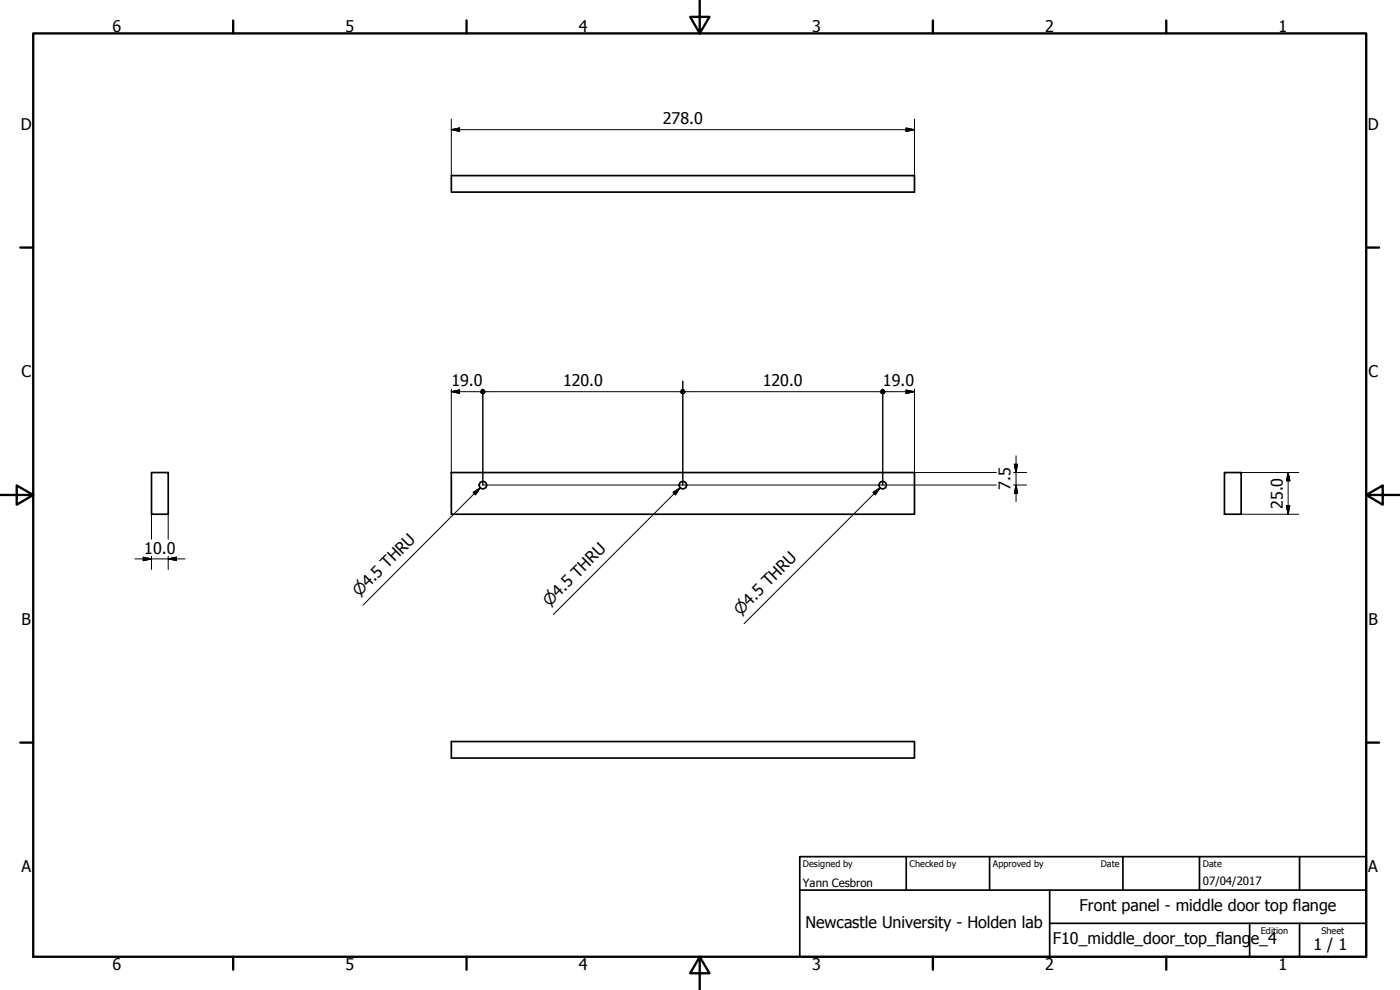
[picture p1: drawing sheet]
<svg xmlns="http://www.w3.org/2000/svg" width="420mm" height="297mm" viewBox="0 0 420 297" stroke-linecap="round" stroke-linejoin="round" font-family="sans-serif">
<!-- layer: Visible (ISO) -->
<g fill="none" stroke="#000" stroke-width=".51">
<path d="M135.4 52.7h139v4.9h-139zM45.5 141.8h5v12.5h-5zM135.4 141.8h139v12.5h-139zM367.5 141.8h5v12.5h-5zM135.4 222.5h139v4.9h-139z"/>
<circle cx="144.9" cy="145.6" r="1.11"/>
<circle cx="204.9" cy="145.6" r="1.11"/>
<circle cx="264.9" cy="145.6" r="1.11"/>
</g>
<!-- layer: Border (ISO) -->
<g fill="none" stroke="#000" stroke-width=".7">
<path d="M10 10h400v277.1h-400zM70 6.1v3.9M140 6.1v3.9M210 0v10l-2.9-4.9h5.8l-2.9 4.9M280 6.1v3.9M350 6.1v3.9M6.1 74.3h3.9M410 74.3h3.9M0 148.5h10l-5-2.8v5.7l5-2.9M410 148.5l5 2.9v-5.7l-5 2.8h10M6.1 222.8h3.9M410 222.8h3.9"/>
<path d="M70 287.1v3.8M140 287.1v3.8M210 287.1l2.9 4.9h-5.8l2.9-4.9v9.9M280 287.1v3.8M350 287.1v3.8"/>
</g>
<!-- layer: Title (ISO) -->
<path d="M240 257h170v30.1h-170zM272 257v10.1M297 257v10.1M337 257v10.1M360 257v10.1M390 257v10.1M240 267.1h170M315 277h95M315 267.1v20M375 277v10.1M390 277v10.1" fill="none" stroke="#000" stroke-width=".51"/>
<!-- layer: Dimension (ISO) -->
<g fill="none" stroke="#000" stroke-width=".3">
<path d="M135.4 38.9l2.5-.5v1zM135.4 35.7v17M135.4 38.9h139M271.9 38.4l2.5 .5-2.5 .5zM274.4 35.7v17M135.4 117.5l2.5-.5v1zM135.4 117.5h8.9M135.4 116.8v25M144.9 116.8v28.7h154.1M145.5 117.5h58.8M204.9 114.3v31.2M205.5 117.5h58.8"/>
<path d="M264.9 116.8v28.7M265.6 117.5h8.8M271.9 117l2.5 .5-2.5 .5zM274.4 116.8v25h24.6M304.4 139.3h1l-.5 2.5zM304.9 136.8v13.7M45.5 154.3v7.5M50.5 154.3v7.5M304.2 141.8h3.9M304.2 145.5h3.9M304.9 145.5l.5 2.5h-1zM372.5 154.3h17.3"/>
<path d="M372.5 141.8h17.3M386.1 151.8h1l-.5 2.5zM386.6 141.8l.5 2.5h-1zM386.6 141.8v12.5M40.5 167.7h15M43 167.2l2.5 .5-2.5 .5zM45.5 166.9v4M50.5 167.7l2.5-.5v1zM50.5 166.9v4"/>
</g>
<g fill="#000" stroke="#000" stroke-width=".3">
<path d="M135.4 38.9l2.5-.5zM135.4 38.9l2.5-.5v1zM271.9 39.4l2.5-.5zM271.9 38.4l2.5 .5-2.5 .5zM135.4 117.5l2.5-.5zM135.4 117.5l2.5-.5v1zM144.9 116.9l.5 .2 .1 .4zM144.5 117.1l.4-.2 .6 .6zM144.5 117.1l1 .4h-1.2zM144.3 117.5h1.2l-1 .5zM144.5 118l1-.5-.6 .7zM144.9 118.2l.6-.7-.1 .5z"/>
<path d="M145.5 117.5l-.1 .5zM204.9 116.9l.5 .2 .1 .4zM204.5 117.1l.4-.2 .6 .6zM204.5 117.1l1 .4h-1.2zM204.3 117.5h1.2l-1 .5zM204.5 118l1-.5-.6 .7zM204.9 118.2l.6-.7-.1 .5zM205.5 117.5l-.1 .5zM264.9 116.9l.5 .2 .2 .4zM264.5 117.1l.4-.2 .7 .6zM264.5 117.1l1.1 .4h-1.3zM264.3 117.5h1.3l-1.1 .5z"/>
<path d="M264.5 118l1.1-.5-.7 .7zM264.9 118.2l.7-.7-.2 .5zM265.6 117.5l-.2 .5zM271.9 118l2.5-.5zM271.9 117l2.5 .5-2.5 .5zM304.4 139.3l.5 2.5zM304.4 139.3h1l-.5 2.5zM304.9 145.5l.5 2.5zM304.9 145.5l.5 2.5h-1zM386.1 151.8l.5 2.5zM386.1 151.8h1l-.5 2.5zM386.6 141.8l.5 2.5z"/>
<path d="M386.6 141.8l.5 2.5h-1zM43 168.2l2.5-.5zM43 167.2l2.5 .5-2.5 .5zM50.5 167.7l2.5-.5zM50.5 167.7l2.5-.5v1z"/>
</g>
<!-- layer: Symbol (ISO) -->
<path d="M142 147.8l2.1-1.4-1.4 2zM144.1 146.4l-35.1 35.1M202 147.8l2.1-1.4-1.4 2zM204.1 146.4l-38 38M262 147.8l2.1-1.4-1.4 2zM264.1 146.4l-40.8 40.7" fill="none" stroke="#000" stroke-width=".3"/>
<path d="M144.1 146.4l-1.4 2zM142 147.8l2.1-1.4-1.4 2zM204.1 146.4l-1.4 2zM202 147.8l2.1-1.4-1.4 2zM264.1 146.4l-1.4 2zM262 147.8l2.1-1.4-1.4 2z" fill="#000" stroke="#000" stroke-width=".3"/>
<g font-size="4.8">
<text x="33.7" y="9.6">6</text>
<text x="103.7" y="9.6">5</text>
<text x="173.7" y="9.6">4</text>
<text x="243.7" y="9.6">3</text>
<text x="313.7" y="9.6">2</text>
<text x="383.7" y="9.6">1</text>
<text x="6.2" y="38.9">D</text>
<text x="198.9" y="37.3">278.0</text>
<text x="410.5" y="38.9">D</text>
<text x="6.4" y="113.1">C</text>
<text x="410.7" y="113.1">C</text>
<text x="135.5" y="115.9">19.0</text>
<text x="169" y="115.9">120.0</text>
<text x="228.9" y="115.9">120.0</text>
<text x="265" y="115.9">19.0</text>
<text x="303.3" y="147" transform="rotate(-90 303.3 147)">7.5</text>
<text x="385" y="152.7" transform="rotate(-90 385 152.7)">25.0</text>
<text x="43.3" y="166.1">10.0</text>
<text x="6.4" y="187.4">B</text>
<text x="410.7" y="187.4">B</text>
<text x="6.4" y="261.7">A</text>
<text x="410.7" y="261.7">A</text>
<text x="324" y="273.4">Front panel - middle door top flange</text>
<text x="241.7" y="278.4">Newcastle University - Holden lab</text>
<text x="316" y="283.4">F10_middle_door_top_flang</text>
<text x="375.3" y="283.4">e_4</text>
<text x="394.2" y="285">1 / 1</text>
<text x="33.7" y="290.9">6</text>
<text x="103.7" y="290.9">5</text>
<text x="173.7" y="290.9">4</text>
<text x="243.7" y="290.9">3</text>
<text x="313.7" y="290.9">2</text>
<text x="383.7" y="290.9">1</text>
</g>
<g font-size="4.6">
<text x="107.8" y="179.2" transform="rotate(-45 107.8 179.2)">⌀4.5 THRU</text>
<text x="164.9" y="182.2" transform="rotate(-45 164.9 182.2)">⌀4.5 THRU</text>
<text x="222.2" y="184.9" transform="rotate(-45 222.2 184.9)">⌀4.5 THRU</text>
</g>
<g font-size="3.4">
<text x="241" y="266">Yann Cesbron</text>
<text x="361" y="265.5">07/04/2017</text>
</g>
<g font-size="2.7">
<text x="241" y="260.1">Designed by</text>
<text x="273" y="260.1">Checked by</text>
<text x="298" y="260.1">Approved by</text>
<text x="330.3" y="260">Date</text>
<text x="361" y="260">Date</text>
<text x="378.4" y="280.1">Edition</text>
<text x="396.6" y="280.1">Sheet</text>
</g>
</svg>
